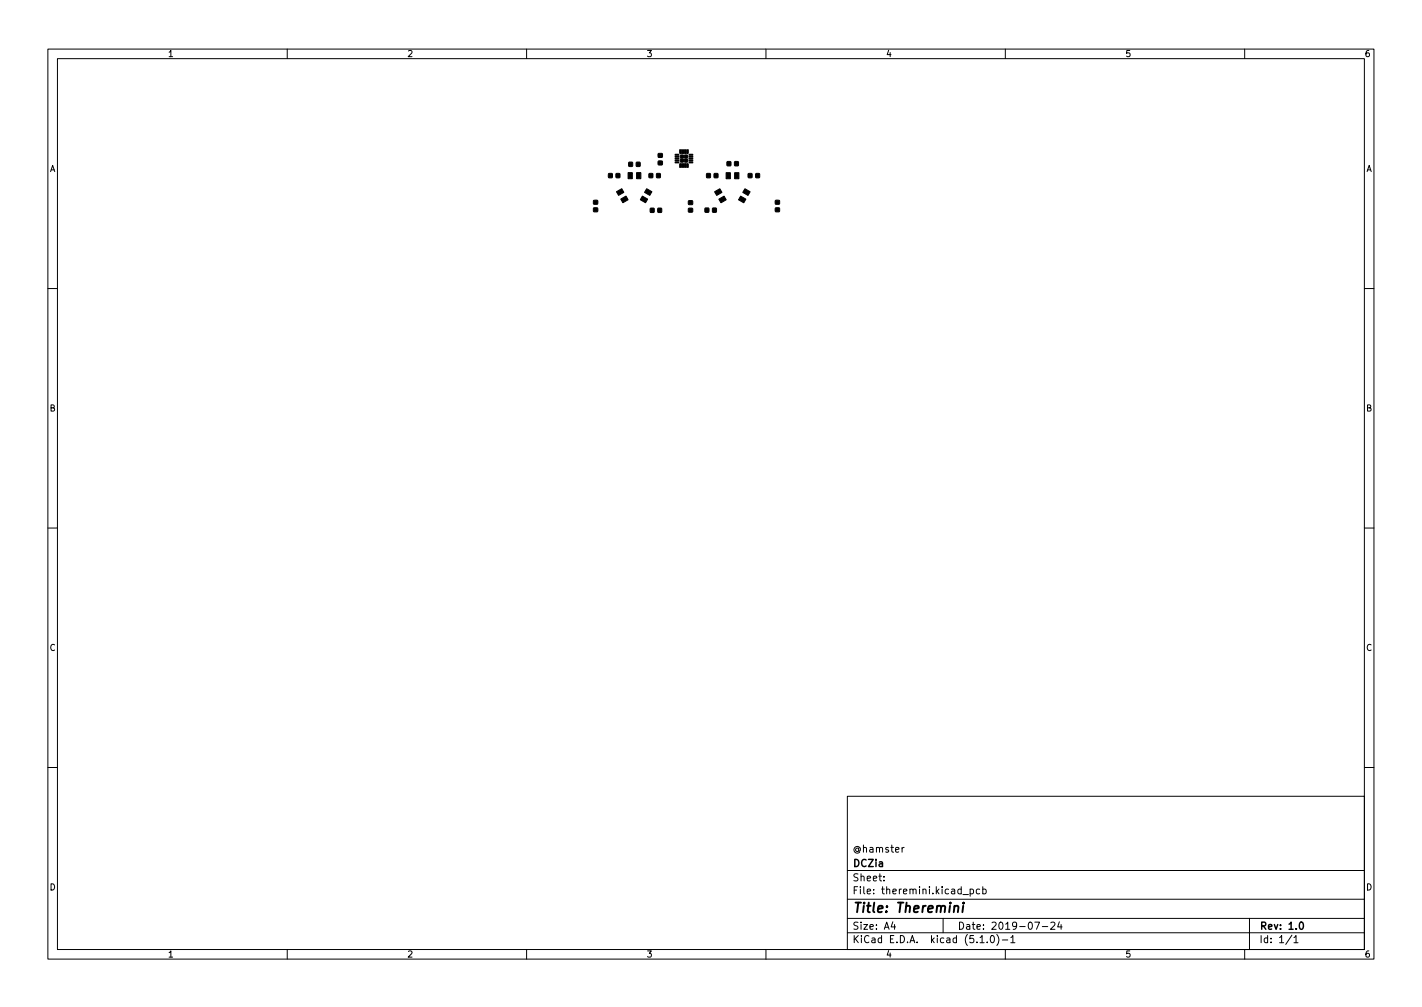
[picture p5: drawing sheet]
<svg xmlns="http://www.w3.org/2000/svg" width="297mm" height="210mm" viewBox="0 0 297 210" stroke-linecap="round" stroke-linejoin="round" font-family="sans-serif">
<g fill="none" stroke="#000" stroke-width=".21">
<path d="M10 10.2h277v190.1h-277zM12 12.2h273v186.1h-273zM60 10.2v2M110 10.2v2M160 10.2v2M210 10.2v2M260 10.2v2M10 60.2h2M285 60.2h2M10 110.2h2M285 110.2h2M10 160.2h2"/>
<path d="M177 166.3h108v32h-108zM188.4 176.9v1M188.9 176.9l-.5 .3M285 160.2h2M60 198.3v2M110 198.3v2M160 198.3v2M177 194.8h108M177 191.8h108M177 187.8h108M177 181.8h108M184.6 183.8v.1"/>
<path d="M184.6 183v.1M186.5 192.5l-.4 1h1M186.9 193v1M197 191.8v3M201.1 186.8h1.2M202.6 185.7l.5-.1 .3 .3-.2 .7h-.6M202.6 185.6v1.5M204.6 185.7l-.4-.1-.3 .3 .2 .7h.5M204.7 195.8l.4-.5v1.5M204.7 196.8h.9M205.3 185.7l.4-.1 .3 .3-.1 .7h-.6M205.3 185.1v1.5"/>
<path d="M206.2 196.7v.1M207 195.5l.2-.2a.8 .8 0 0 1 .5 .8 .8 .8 0 0 1-.5 .7l-.2-.1-.1-.4zM208.2 195.1a1.72 1.72 0 0 1 0 2.3M209.4 196.3h1.1M210 198.3v2M211.1 195.8l.5-.5v1.5M211.1 196.8h.9M216.1 192.5h1l-.6 1.5M217.7 193.5h1.2M219.5 192.7l.6-.2 .3 .5-1 1h1M221.3 192.5l-.4 1h1M221.6 193v1"/>
<path d="M260 198.3v2M261 191.8v6.5M269.9 195.3l-1.3 1.9M270.3 195.8l.4-.5v1.5M270.3 196.8h.8"/>
</g>
<path d="M271.6 192.6l.2-.1a.8 .8 0 0 1 .5 .8 .8 .8 0 0 1-.5 .7 1 1 0 0 1-.2-1.4z" fill="none" stroke="#000" stroke-width=".3"/>
<path d="M199.4 189.3l.3-.2 .4 .1v1.3M201.2 189.1l-.2 1.4M201.3 188.5v.2" fill="none" stroke="#000" stroke-width=".4"/>
<g fill="#000" stroke="#000" stroke-width=".21">
<path d="M127.1 36.3h.8v.8h-.8zM128.7 36.3h.8v.8h-.8zM128.8 40l1.1-.6 .4 .8-1.1 .6zM131.4 33.9h.7v.8h-.8zM131.2 36h.9v1.3h-.9zM132.9 33.9h.8v.8h-.8zM133 36h.9v1.3h-.9zM135.6 36.3h.8l-.1 .8h-.7zM137.2 36.3h.7v.8h-.7zM137.5 32.1h.8v.7h-.8zM137.5 33.7l.8-.1v.8h-.8zM141 33.4h.8v.2h-.7z"/>
<path d="M141 33h.8v.2h-.7zM141 32.6h.8v.2h-.7zM141 33.8l.8 .1-.7 .1zM141 32.2h.7l.1 .2h-.7zM142 31.3h.2l-.1 .8-.1-.1zM142 34.2h.2l-.1 .8-.1-.1zM142.2 33.2h.5v.6h-.5zM142.2 32.4h.5v.6h-.5zM142.4 31.3h.2l-.1 .8-.1-.1zM142.4 34.2h.2l-.1 .8-.1-.1zM142.8 31.3h.2l-.1 .8-.1-.1zM142.8 34.2h.2l-.1 .8-.1-.1z"/>
<path d="M143 33.2h.6v.6h-.6zM143 32.4h.6v.6h-.6zM143.2 31.3h.2l-.1 .8-.1-.1zM143.2 34.2h.2l-.1 .8-.1-.1zM143.6 31.3h.2l-.1 .8zM143.6 34.2h.2l-.1 .8-.1-.1zM143.9 32.6h.8v.2h-.7zM143.9 33h.8v.2h-.7zM143.9 33.4h.8v.2h-.7zM143.9 32.3l.8-.1v.2h-.7zM143.9 33.8h.8v.2h-.7zM147.6 36.3h.8v.8h-.8z"/>
<path d="M149.2 36.3h.8l-.1 .8h-.7zM149.3 40l1.1-.6 .4 .8-1.1 .6zM151.9 33.8h.7v.8h-.7zM151.7 36.1h.9v1.2h-.9zM153.5 33.8h.7v.8h-.7zM153.5 36.1h.8v1.2h-.8zM156.3 36.3h.8v.8h-.8zM157.9 36.3h.7v.8h-.7zM124 41.9h.8v.7h-.8zM124 43.4h.8v.8h-.8zM129.7 41.6l1.1-.7 .4 .8-1.1 .6zM134.2 40.9l1.1 .7-.5 .7-1.1-.6z"/>
<path d="M135.9 43.5h.7v.8h-.8zM135.1 39.4l1.1 .6-.5 .8-1.1-.6zM137.4 43.5h.8v.8h-.8zM143.8 41.9h.9v.8h-.9zM143.8 43.5h.8l.1 .7-.9 .1zM147.3 43.5h.8l-.1 .8h-.7zM148.9 43.5h.7v.8h-.7zM150.2 41.6l1.1-.7 .4 .8-1.1 .7zM154.7 40.9l1.1 .7-.4 .8-1.1-.7zM155.6 39.4l1.1 .6-.4 .8-1.1-.6zM162 41.9l.8-.1v.8h-.8zM162 43.4h.8v.8h-.8z"/>
</g>
<text font-size="2.8" x="178" y="190.6">Title: Theremini</text>
<g font-size="2.1">
<text x="178" y="178">@hamster</text>
<text x="178" y="184">Sheet:</text>
<text x="178" y="181">DCZia</text>
<text x="178" y="186.7">File: theremini.kicad_pcb</text>
<text x="178" y="196.9">KiCad E.D.A. kicad (5.1.0)-1</text>
<text x="178" y="194.1">Size: A4</text>
<text x="200" y="194.1">Date: 2019-07-24</text>
<text x="263" y="194.1">Rev: 1.0</text>
<text x="263" y="196.9">Id: 1/1</text>
</g>
<g font-size="1.8">
<text x="35" y="11.9">1</text>
<text x="85" y="11.9">2</text>
<text x="135" y="11.9">3</text>
<text x="185" y="11.9">4</text>
<text x="235" y="11.9">5</text>
<text x="285" y="11.9">6</text>
<text x="10.3" y="35.9">A</text>
<text x="285.3" y="35.9">A</text>
<text x="10.3" y="85.9">B</text>
<text x="285.3" y="85.9">B</text>
<text x="10.3" y="135.9">C</text>
<text x="285.3" y="135.9">C</text>
<text x="10.3" y="185.9">D</text>
<text x="285.3" y="185.9">D</text>
<text x="35" y="199.9">1</text>
<text x="85" y="199.9">2</text>
<text x="135" y="199.9">3</text>
<text x="185" y="199.9">4</text>
<text x="235" y="199.9">5</text>
<text x="285" y="199.9">6</text>
</g>
</svg>
